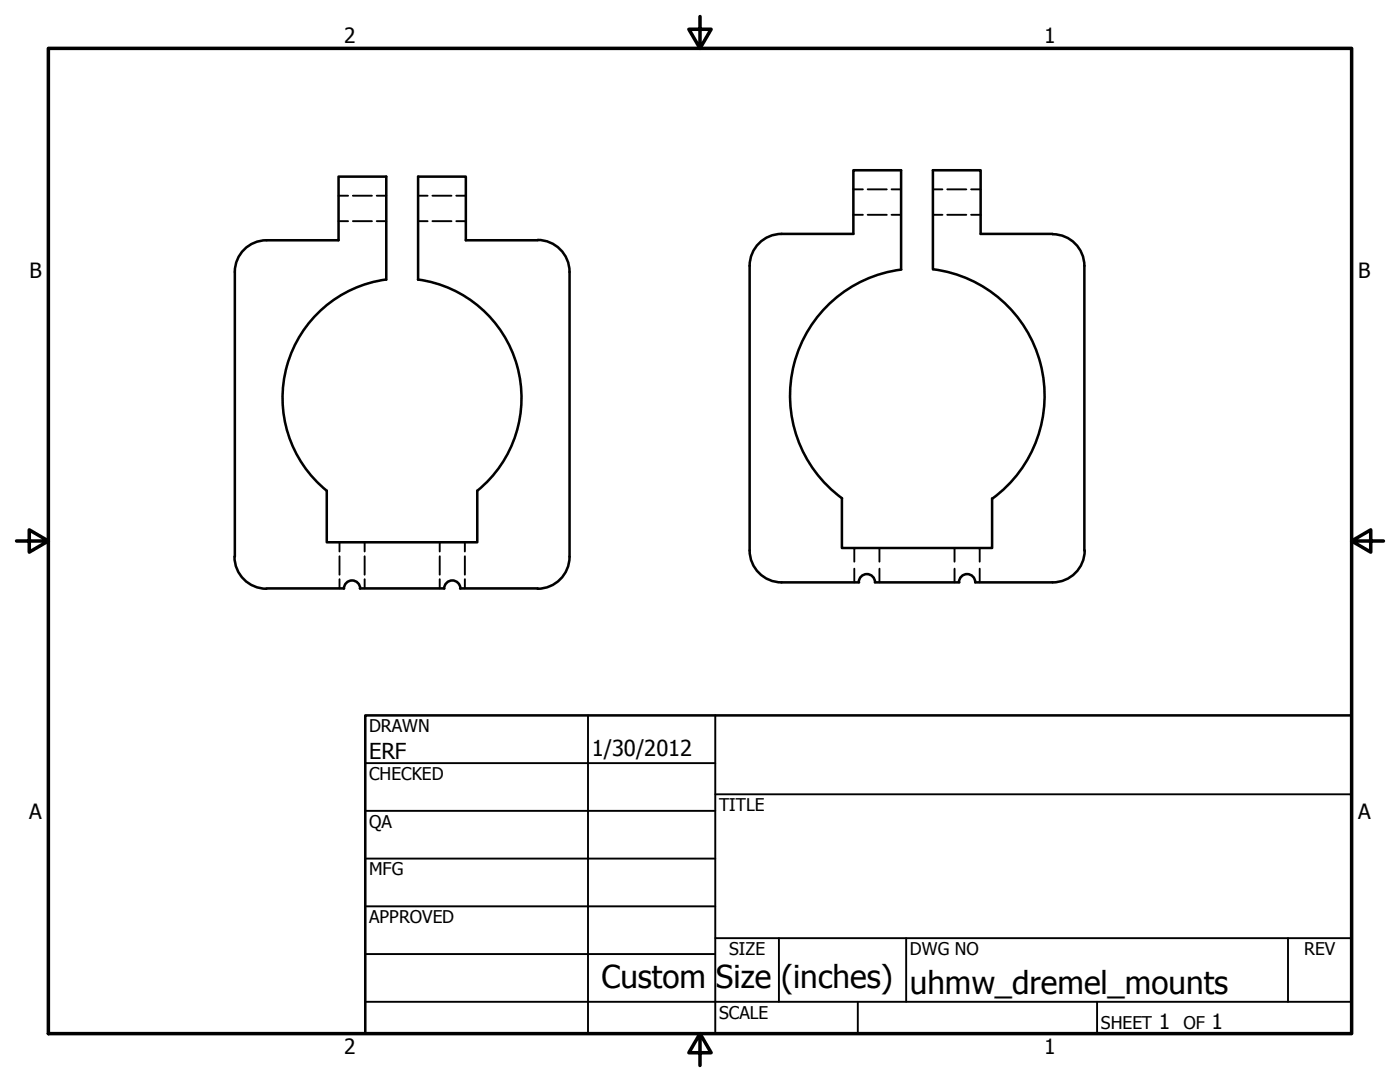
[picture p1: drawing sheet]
<svg xmlns="http://www.w3.org/2000/svg" width="279mm" height="216mm" viewBox="0 0 279 216" stroke-linecap="round" stroke-linejoin="round" font-family="sans-serif">
<!-- layer: Visible (ANSI) -->
<g fill="none" stroke="#000" stroke-width=".51">
<path d="M53.2 47.9a6.3 6.3 0 0 0-6.3 6.4v56.8M53.2 47.9h14.4v-12.7h9.5v20.6M77.1 55.8a23.8 23.8 0 0 0-19.8 17.2 23.8 23.8 0 0 0 7.9 24.9v10.3h30v-10.3a23.8 23.8 0 0 0 8-24.9 23.8 23.8 0 0 0-19.8-17.2M107.3 47.9a6.4 6.4 0 0 1 6.4 6.4v56.8M107.3 47.9h-14.3v-12.7h-9.6v20.6M179.8 53.7v-19.7h-9.5v12.7h-14.3a6.4 6.4 0 0 0-6.4 6.4v56.8M179.9 53.8a25.4 25.4 0 0 0-21.4 18.8 25.4 25.4 0 0 0 9.6 26.8l-.1 9.9h30v-9.9M210.1 46.7h-14.4v-12.7h-9.5v19.7a25.4 25.4 0 0 1 21.5 18.9 25.4 25.4 0 0 1-9.6 26.9M210.1 46.7a6.3 6.3 0 0 1 6.3 6.4v56.8M46.8 111.1a6.4 6.4 0 0 0 6.4 6.4M53.2 117.4h15.4M68.6 117.4a1.62 1.62 0 0 1 1.7-1.6 1.62 1.62 0 0 1 1.6 1.6"/>
<path d="M71.8 117.4h16.8M88.6 117.4a1.62 1.62 0 0 1 1.7-1.6 1.62 1.62 0 0 1 1.6 1.6M91.8 117.4h15.5M113.7 111.1a6.4 6.4 0 0 1-6.4 6.4M149.6 109.8a6.4 6.4 0 0 0 6.4 6.4h15.4M171.4 116.2a1.62 1.62 0 0 1 1.6-1.6 1.62 1.62 0 0 1 1.6 1.6M174.6 116.2h16.9M191.4 116.2a1.62 1.62 0 0 1 1.6-1.6 1.62 1.62 0 0 1 1.6 1.6M194.6 116.2h15.5M216.5 109.8a6.4 6.4 0 0 1-6.4 6.4"/>
</g>
<!-- layer: Hidden (ANSI) -->
<g fill="none" stroke="#000" stroke-width=".38">
<path d="M67.6 39.1h1.9M70.4 39.1h3.8M75.2 39.1h1.9M83.4 39.1h1.9M86.3 39.1h3.8M91.1 39.1h1.9M170.3 37.8h1.9M173.2 37.8h3.8M177.9 37.8h1.9M186.2 37.8h1.9M189 37.8h3.8M193.8 37.8h1.9"/>
<path d="M67.6 44.1h1.9M70.4 44.1h3.8M75.2 44.1h1.9M83.4 44.1h1.9M86.3 44.1h3.8M91.1 44.1h1.9M170.3 42.9h1.9M173.2 42.9h3.8M177.9 42.9h1.9M186.2 42.9h1.9M189 42.9h3.8M193.8 42.9h1.9"/>
<path d="M67.8 108.2v1.8M67.8 111v3.7M67.8 115.6v1.8M72.8 108.2v1.8M72.8 111v3.7M72.8 115.6v1.8M87.8 108.2v1.8M87.8 111v3.7M87.8 115.6v1.8M92.8 108.2v1.8M92.8 111v3.7M92.8 115.6v1.8"/>
<path d="M170.5 109.3v2.8M170.5 113.5v2.7M175.5 109.3v2.8M175.5 113.5v2.7M190.5 109.3v2.8M190.5 113.5v2.7M195.5 109.3v2.8M195.5 113.5v2.7"/>
</g>
<!-- layer: Border (ANSI) -->
<path d="M9.7 9.7h260v196.5h-260zM139.7 3.3v6.4l-2.2-3.9h4.4l-2.2 3.9M3.3 107.9h6.4l-3.9-2.2v4.5l3.9-2.3M269.7 107.9l3.9 2.3v-4.5l-3.9 2.2h6.4M139.7 206.2l2.2 3.9h-4.4l2.2-3.9v6.4" fill="none" stroke="#000" stroke-width=".7"/>
<!-- layer: Title (ANSI) -->
<g fill="none" stroke="#000" stroke-width=".38">
<path d="M72.9 152.3h69.8M117.3 142.7v63.5M142.7 158.5h127M142.7 142.7v63.5M72.9 161.8h69.8M72.9 171.3h69.8M72.9 199.9h196.8M72.9 180.8h69.8M72.9 190.4h69.8M142.7 187.2h127M155.4 187.2v12.7M171.2 199.9v6.3"/>
<path d="M180.8 187.2v12.7M218.9 199.9v6.3M257 187.2v12.7"/>
</g>
<path d="M72.9 142.7h196.8v63.5h-196.8z" fill="none" stroke="#000" stroke-width=".51"/>
<g font-size="6.3">
<text x="120" y="197.2">Custom</text>
<text x="142.9" y="197.2">Size</text>
<text x="155.9" y="197.2">(inches)</text>
<text x="181.6" y="198.2">uhmw_dremel_mounts</text>
</g>
<g font-size="4.4">
<text x="73.7" y="151.5">ERF</text>
<text x="118.1" y="150.8">1/30/2012</text>
</g>
<g font-size="4.2">
<text x="68.7" y="8.6">2</text>
<text x="208.4" y="8.6">1</text>
<text x="5.9" y="55.5">B</text>
<text x="271.1" y="55.5">B</text>
<text x="5.8" y="163.4">A</text>
<text x="271" y="163.4">A</text>
<text x="231.3" y="205.4">1</text>
<text x="241.8" y="205.4">1</text>
<text x="68.7" y="210.3">2</text>
<text x="208.4" y="210.3">1</text>
</g>
<g font-size="3.5">
<text x="73.7" y="146">DRAWN</text>
<text x="73.7" y="155.6">CHECKED</text>
<text x="143.5" y="161.8">TITLE</text>
<text x="73.7" y="165.2">QA</text>
<text x="73.7" y="174.7">MFG</text>
<text x="73.7" y="184.2">APPROVED</text>
<text x="145.5" y="190.6">SIZE</text>
<text x="181.6" y="190.6">DWG NO</text>
<text x="260.3" y="190.5">REV</text>
<text x="143.5" y="203.3">SCALE</text>
<text x="219.7" y="205.4">SHEET</text>
<text x="236.2" y="205.4">OF</text>
</g>
</svg>
